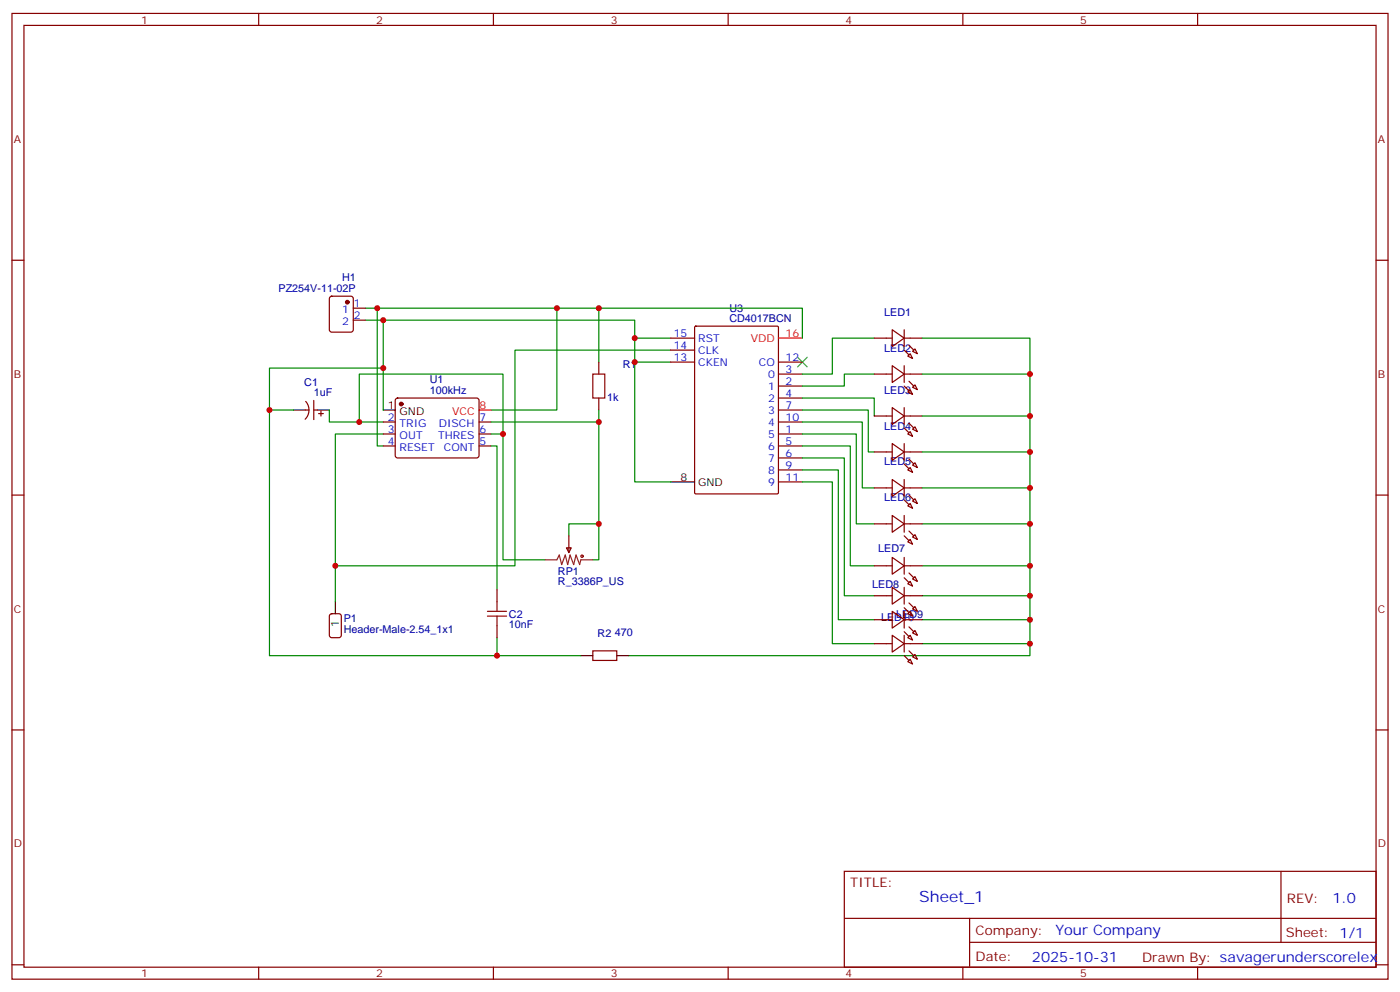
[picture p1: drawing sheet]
<svg xmlns="http://www.w3.org/2000/svg" width="412mm" height="292mm" viewBox="0 0 412 292" stroke-linecap="round" stroke-linejoin="round" font-family="sans-serif">
<g fill="none" stroke="#870000" stroke-width=".35">
<path d="M3.5 4h405.4v284.3h-405.4zM7.1 7.5h398.2v277.3h-398.2zM76.2 4v3.5M145.3 4v3.5M214.5 4v3.5M283.6 4v3.5M352.8 4v3.5M3.5 76.6h3.6M405.3 76.6h3.6M97.2 87.4l.5-.2h5.7l.6 .4 .1 9.5-.5 .6-5.9 .1-.6-.5-.1-9.4zM104.1 90.7h3.5M104.1 94.3h3.5"/>
<path d="M197.6 99.6h7M204.7 96.2l.3-.2h24l.3 .2v48.9l-.2 .3h-24.1l-.3-.2zM257.5 99.6h5.3M262.8 97.1l3.5 2.5-3.5 2.4zM266.3 99.6h5.3M266.3 97.1v4.9M90 118.2a3.8 3.8 0 0 1-.1 5.2M92.4 117.9v5.6M116.7 117.4l.4-.2h23.3l.5 .2 .2 .5-.1 16.5-.6 .4h-23.6l-.4-.7v-16.2zM176.4 106.6v3.5M176.4 117.2v3.5M197.6 106.6h7"/>
<path d="M197.6 103.1h7M229.3 113.7h7.1M229.3 110.1h7.1M229.3 117.2h7.1M229.3 106.6h7.1M257.5 110.1h5.3M262.8 107.7l3.5 2.4-3.5 2.5zM266.3 110.1h5.3M266.3 107.7v4.9M267.4 115.4l.7-.7 .7 1.4zM267.4 104.8l.7-.7 .7 1.5zM269.5 113.3l.7 1.4-1.4-.7z"/>
<path d="M269.5 102.7l.7 1.4-1.4-.7zM90 120.7h1M92.4 120.7h1.1M93.8 121.8h1.4M94.5 121.1v1.4M112.9 127.8h3.5M112.9 131.3h3.5M112.9 124.2h3.5M141.1 127.8h3.5M141.1 131.3h3.5M141.1 124.2h3.5M229.3 127.8h7.1"/>
<path d="M229.3 131.3h7.1M229.3 134.8h7.1M229.3 120.7h7.1M229.3 138.4h7.1M229.3 124.2h7.1M257.5 133.1h5.3M257.5 122.5h5.3M262.8 130.6l3.5 2.5-3.5 2.4zM262.8 120l3.5 2.5-3.5 2.5zM266.3 120v5M266.3 130.6v4.9M266.3 133.1h5.3"/>
<path d="M266.3 122.5h5.3M267.4 138.4l.7-.7 .7 1.4zM267.4 127.8l.7-.7 .7 1.4zM269.5 136.2l.7 1.5-1.4-.8zM269.5 125.7l.7 1.4-1.4-.7zM3.5 145.8h3.6M167.6 157.8v4.9M229.3 141.9h7.1M257.5 154.2h5.3M257.5 143.7h5.3M262.8 151.8l3.5 2.4-3.5 2.5zM262.8 141.2l3.5 2.5-3.5 2.4z"/>
<path d="M266.3 141.2v4.9M266.3 151.8v4.9M266.3 154.2h5.3M266.3 143.7h5.3M267.4 159.5l.7-.7 .7 1.4zM267.4 148.9l.7-.7 .7 1.4zM268.8 147.5l.7-.7 .7 1.4zM269.5 157.4l.7 1.4-1.4-.7zM405.3 145.8h3.6M146.4 173.6v3.6M166.9 161.3h1.4l-.7 1.4zM257.5 175.4h5.3"/>
<path d="M257.5 166.6h5.3M262.8 180l3.5 2.5-3.5 2.4zM262.8 172.9l3.5 2.5-3.5 2.5zM262.8 164.1l3.5 2.5-3.5 2.5zM266.3 164.1v5M266.3 172.9v5M266.3 180v4.9M266.3 175.4h5.3M266.3 166.6h5.3M267.4 171.9l.7-.7 .7 1.4zM268.8 179.3l.7-.7 .7 1.4zM269.5 169.8l.7 1.4-1.4-.7z"/>
<path d="M97.2 180.9l.5-.2h2.1l.7 .4v5.9l-.4 .7h-2.4l-.6-.4-.1-5.9zM146.4 184.2v3.5M174.6 191.6h7.1v2.9h-7.1zM257.5 189.5h5.3M257.5 182.5h5.3M262.8 187l3.5 2.5-3.5 2.5zM266.3 189.5h5.3M266.3 187v5M266.3 182.5h5.3M267.4 194.8l.7-.7 .7 1.4zM267.4 187.7l.7-.7 .7 1.5zM267.4 180.7l.7-.7 .7 1.4z"/>
<path d="M268.8 186.3l.7-.7 .7 1.4zM269.5 192.7l.7 1.4-1.4-.7zM3.5 214.9h3.6M405.3 214.9h3.6M248.7 256.5h156.6v28.3h-156.6zM377.3 256.6v20.8M248.7 270.4h156.5M285.6 277.4h119.6M285.6 270.4v14.1M3.5 284.1h3.6M76.2 284.8v3.5M145.3 284.8v3.5"/>
<path d="M214.5 284.8v3.5M283.6 284.8v3.5M352.8 284.8v3.5M405.3 284.1h3.6"/>
</g>
<path d="M234.9 105.2l2.9 2.8M237.8 105.2l-2.9 2.8" fill="none" stroke="#3c3" stroke-width=".35"/>
<g fill="none" stroke="#008700" stroke-width=".35">
<path d="M107.6 94.3h79.4v47.6h10.6M107.6 90.7h128.8v8.9M111.1 90.7v40.6h1.8M112.9 94.3v26.4M164 90.7v30h-19.4M176.4 90.7v15.9M187 99.6h10.6M257.5 99.6h-12.3v10.5h-8.8M271.6 99.6h31.8v93.4h-118.2M112.9 108.4h-33.5v84.6h91.7M187 106.6h10.6M197.6 103.1h-45.9v63.5h-52.9"/>
<path d="M236.4 117.2h21.1v5.3M257.5 110.1h-8.8v3.6h-12.3M271.6 110.1h31.8M79.4 120.7h7M97 120.7v3.5h15.9M105.8 124.2v-14.1h42.4v54.7h12.3M112.9 127.8h-14.1v49.4M144.6 131.3h1.8v42.3M144.6 127.8h3.6M144.6 124.2h31.8M176.4 120.7v44.1h-1.8M236.4 138.4h10.5v44.1h10.6"/>
<path d="M236.4 134.8h12.3v40.6h8.8M236.4 131.3h14.1v35.3h7M236.4 127.8h15.8v26.4h5.3M236.4 124.2h17.6v19.5h3.5M236.4 120.7h19.4v12.4h1.7M271.6 133.1h31.8M271.6 122.5h31.8M176.4 154.2h-8.8v3.6M236.4 141.9h8.8v47.6h12.3M271.6 154.2h31.8M271.6 143.7h31.8M271.6 175.4h31.8"/>
<path d="M271.6 166.6h31.8M146.4 187.7v5.3M271.6 189.5h31.8M271.6 182.5h31.8"/>
</g>
<g fill="none" stroke="#a10000" stroke-width=".35">
<path d="M174.6 110.1h3.6v7.1h-3.6zM143.6 180h5.6M146.4 177.2v2.8M143.6 181.4h5.6M146.4 181.4v2.8"/>
<circle cx="171.5" cy="163.8" r=".35"/>
</g>
<path d="M86.4 120.7h3.6M93.5 120.7h3.5M112.9 120.7h3.5M197.6 141.9h7M98.8 177.2v3.5M171.1 193h3.5M181.7 193h3.5" fill="none" stroke="#000" stroke-width=".35"/>
<path d="M229.3 99.6h7.1M141.1 120.7h3.5" fill="none" stroke="#f00" stroke-width=".35"/>
<g fill="#870000" stroke="#870000" stroke-width=".35">
<path d="M267.8 191.6l1.4 1.4z"/>
<path d="M266.3 193l1.5 1.5z"/>
<path d="M267.8 184.6l1.4 1.4z"/>
<path d="M266.3 186l1.5 1.4z"/>
<path d="M267.8 177.5l1.4 1.4z"/>
<path d="M266.3 178.9l1.5 1.4z"/>
<path d="M267.8 168.7l1.4 1.4z"/>
<path d="M266.3 170.1l1.5 1.4z"/>
<path d="M267.8 156.4l1.4 1.4z"/>
<path d="M266.3 157.8l1.5 1.4z"/>
<path d="M267.8 145.8l1.4 1.4z"/>
<path d="M266.3 147.2l1.5 1.4z"/>
<path d="M267.8 135.2l1.4 1.4z"/>
<path d="M266.3 136.6l1.5 1.4z"/>
<path d="M267.8 124.6l1.4 1.4z"/>
<path d="M266.3 126l1.5 1.4z"/>
<path d="M267.8 112.3l1.4 1.4z"/>
<path d="M266.3 113.7l1.5 1.4z"/>
<path d="M267.8 101.7l1.4 1.4z"/>
<path d="M266.3 103.1l1.5 1.4z"/>
<circle cx="102.3" cy="89" r=".53"/>
<circle cx="118.2" cy="119" r=".53"/>
</g>
<path d="M160.5 164.8h3.5l.7-1.4 .8 2.8 1-2.8 .7 2.8 .7-2.8 1.1 2.8 .7-2.8 1 2.8 .4-1.4h3.5" fill="none" stroke="#8c2424" stroke-width=".35"/>
<g fill="#c00">
<circle cx="148.2" cy="127.8" r=".88"/>
<circle cx="105.8" cy="124.2" r=".88"/>
<circle cx="176.4" cy="124.2" r=".88"/>
<circle cx="164" cy="90.7" r=".88"/>
<circle cx="98.8" cy="166.6" r=".88"/>
<circle cx="176.4" cy="154.2" r=".88"/>
<circle cx="176.4" cy="90.7" r=".88"/>
<circle cx="146.4" cy="193" r=".88"/>
<circle cx="79.4" cy="120.7" r=".88"/>
<circle cx="112.9" cy="108.4" r=".88"/>
<circle cx="111.1" cy="90.7" r=".88"/>
<circle cx="112.9" cy="94.3" r=".88"/>
<circle cx="187" cy="106.6" r=".88"/>
<circle cx="187" cy="99.6" r=".88"/>
<circle cx="303.4" cy="189.5" r=".88"/>
<circle cx="303.4" cy="182.5" r=".88"/>
<circle cx="303.4" cy="175.4" r=".88"/>
<circle cx="303.4" cy="166.6" r=".88"/>
<circle cx="303.4" cy="154.2" r=".88"/>
<circle cx="303.4" cy="143.7" r=".88"/>
<circle cx="303.4" cy="133.1" r=".88"/>
<circle cx="303.4" cy="122.5" r=".88"/>
<circle cx="303.4" cy="110.1" r=".88"/>
</g>
<text font-size="4.6" fill="#00f" x="270.8" y="265.6">Sheet_1</text>
<g font-size="4.2" fill="#00f">
<text x="392.5" y="265.8">1.0</text>
<text x="310.9" y="275.4">Your Company</text>
<text x="304" y="283.2">2025-10-31</text>
</g>
<g font-size="3.9" fill="#800">
<text x="250.5" y="261.1">TITLE:</text>
<text x="379.1" y="265.8">REV:</text>
<text x="287.4" y="275.3">Company:</text>
<text x="378.7" y="275.9">Sheet: 1/1</text>
<text x="287.4" y="283">Date:</text>
<text x="336.4" y="283.1">Drawn By: savagerunderscorelex</text>
</g>
<g font-size="3.2" fill="#800">
<text x="41.6" y="6.9">1</text>
<text x="110.8" y="6.9">2</text>
<text x="179.9" y="6.9">3</text>
<text x="249.1" y="6.9">4</text>
<text x="318.2" y="6.9">5</text>
<text x="4.1" y="42.1">A</text>
<text x="405.9" y="42.1">A</text>
<text x="4.1" y="111.2">B</text>
<text x="405.9" y="111.2">B</text>
<text x="4.1" y="180.3">C</text>
<text x="405.9" y="180.3">C</text>
<text x="4.1" y="249.5">D</text>
<text x="405.9" y="249.5">D</text>
<text x="41.6" y="287.8">1</text>
<text x="110.8" y="287.8">2</text>
<text x="179.9" y="287.8">3</text>
<text x="249.1" y="287.8">4</text>
<text x="318.2" y="287.8">5</text>
</g>
<g font-size="3.2" fill="#000080">
<text x="100.7" y="82.7">H1</text>
<text x="82" y="85.9">PZ254V-11-02P</text>
<text x="214.9" y="94.9">CD4017BCN</text>
<text x="214.9" y="91.7">U3</text>
<text x="260.5" y="93">LED1</text>
<text x="260.5" y="103.5">LED2</text>
<text x="89.6" y="113.6">C1</text>
<text x="126.6" y="112.6">U1</text>
<text x="183.4" y="108.4">R1</text>
<text x="92.4" y="116.6">1uF</text>
<text x="126.6" y="115.9">100kHz</text>
<text x="178.9" y="118">1k</text>
<text x="260.5" y="115.9">LED3</text>
<text x="260.5" y="126.5">LED4</text>
<text x="260.5" y="137.1">LED5</text>
<text x="260.5" y="147.6">LED6</text>
<text x="258.7" y="162.5">LED7</text>
<text x="164.4" y="172.3">R_3386P_US</text>
<text x="164.4" y="169.3">RP1</text>
<text x="256.9" y="173.1">LED8</text>
<text x="101.2" y="183.2">P1</text>
<text x="149.9" y="185">10nF</text>
<text x="149.9" y="181.8">C2</text>
<text x="259.5" y="182.9">LED10</text>
<text x="264" y="181.9">LED9</text>
<text x="101.2" y="186.5">Header-Male-2.54_1x1</text>
<text x="176.1" y="187.5">R2</text>
<text x="181.1" y="187.1">470</text>
</g>
<g font-size="3.2" fill="#00f">
<text x="100.7" y="92.1">1</text>
<text x="100.7" y="95.7">2</text>
<text x="104.2" y="90.4">1</text>
<text x="104.2" y="93.9">2</text>
<text x="198.5" y="99.2">15</text>
<text x="205.7" y="100.6">RST</text>
<text x="198.5" y="102.7">14</text>
<text x="198.5" y="106.3">13</text>
<text x="205.7" y="104.1">CLK</text>
<text x="205.7" y="107.7">CKEN</text>
<text x="223.5" y="107.7">CO</text>
<text x="231.4" y="106.3">12</text>
<text x="226.2" y="111.2">0</text>
<text x="231.4" y="113.3">2</text>
<text x="231.4" y="109.8">3</text>
<text x="226.2" y="114.7">1</text>
<text x="226.2" y="118.3">2</text>
<text x="231.4" y="116.8">4</text>
<text x="114.2" y="123.9">2</text>
<text x="117.7" y="125.7">TRIG</text>
<text x="129.3" y="125.7">DISCH</text>
<text x="141.3" y="123.9">7</text>
<text x="226.2" y="121.8">3</text>
<text x="226.2" y="125.3">4</text>
<text x="231.4" y="120.4">7</text>
<text x="231.4" y="123.9">10</text>
<text x="114.2" y="127.4">3</text>
<text x="114.2" y="131">4</text>
<text x="117.7" y="129.2">OUT</text>
<text x="129.1" y="129.2">THRES</text>
<text x="141.3" y="131">5</text>
<text x="141.3" y="127.4">6</text>
<text x="226.2" y="128.8">5</text>
<text x="231.4" y="127.4">1</text>
<text x="231.4" y="131">5</text>
<text x="117.7" y="132.7">RESET</text>
<text x="130.8" y="132.7">CONT</text>
<text x="226.2" y="132.4">6</text>
<text x="226.2" y="135.9">7</text>
<text x="231.4" y="134.5">6</text>
<text x="226.2" y="139.4">8</text>
<text x="226.2" y="142.9">9</text>
<text x="231.4" y="138">9</text>
<text x="231.4" y="141.5">11</text>
</g>
<g font-size="3.2" fill="#f00">
<text x="221.2" y="100.6">VDD</text>
<text x="231.4" y="99.2">16</text>
<text x="133.2" y="122.1">VCC</text>
<text x="141.3" y="120.4">8</text>
</g>
<g font-size="3.2">
<text x="114.2" y="120.4">1</text>
<text x="117.7" y="122.1">GND</text>
<text x="200.5" y="141.5">8</text>
<text x="205.7" y="142.9">GND</text>
<text x="99.8" y="184.5" transform="rotate(-90 99.8 184.5)">1</text>
</g>
</svg>
